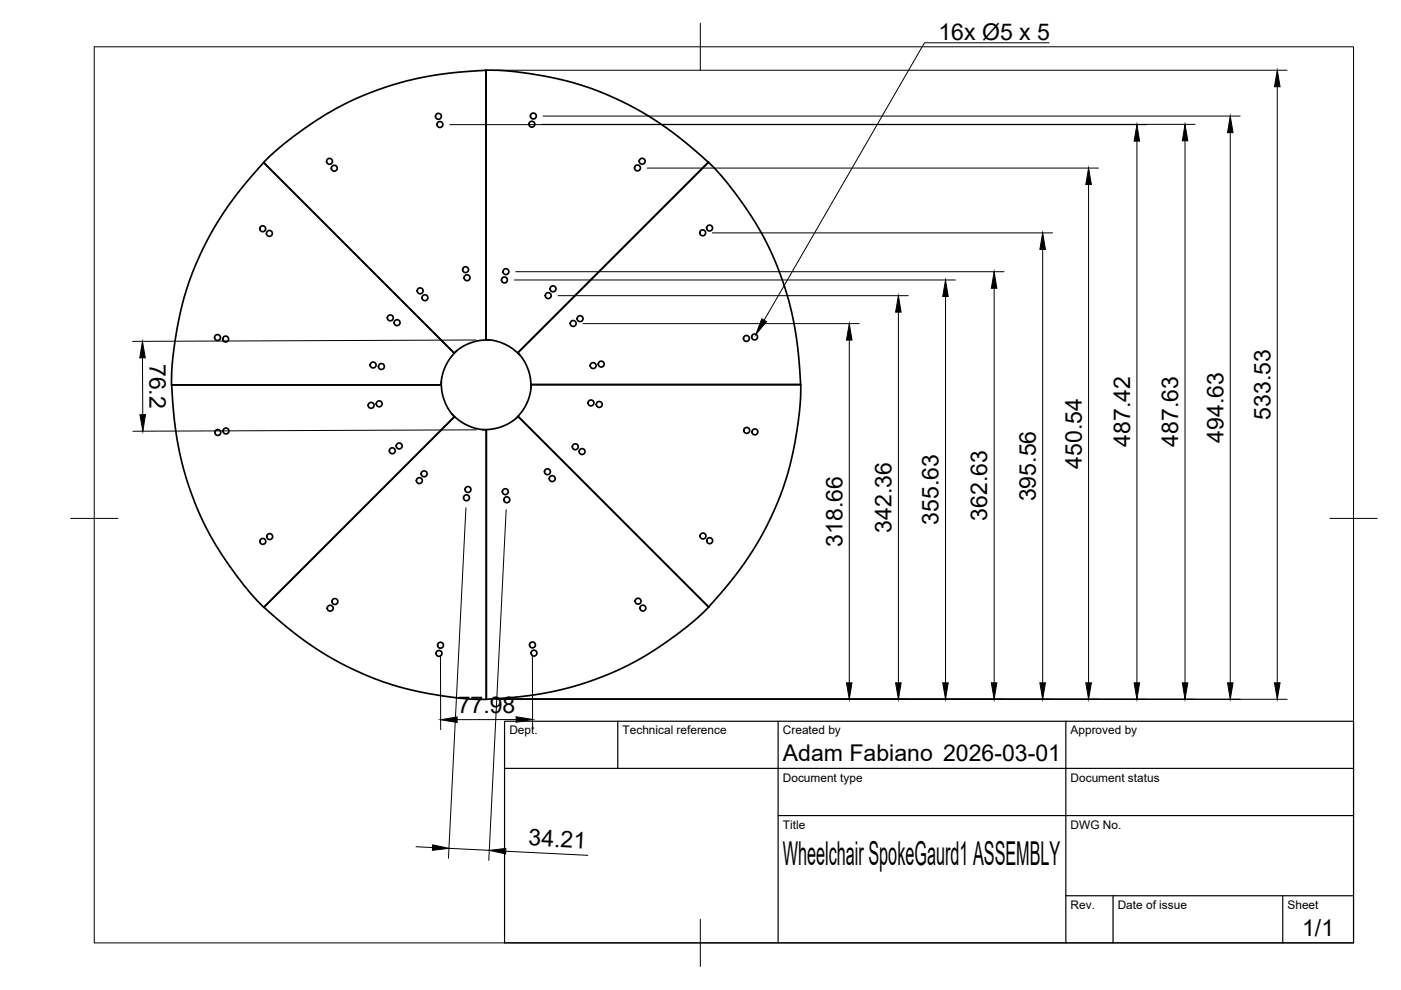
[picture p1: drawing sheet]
<svg xmlns="http://www.w3.org/2000/svg" width="297mm" height="210mm" viewBox="0 0 297 210" stroke-linecap="round" stroke-linejoin="round" font-family="sans-serif">
<!-- layer: Visible -->
<g fill="none" stroke="#000" stroke-width=".36">
<path d="M103 14.9l5.4 .2 7.9 1.2 5.3 1.3 6.4 2.2 6.1 2.8 5.6 3.4 4.8 3.5 5.7 4.9M103 14.9l-7.6 .6-6.2 1-5.9 1.5-6.2 2.2-6 2.9-5.3 3.3-5.4 3.9-4.5 4.1 40.4 40.5 1.6-1.3 2.2-1 1.8-.4 1.9-.1M103 14.9v57.2M96.9 74.4l-1.4 1.5-1.1 1.8-.7 2.2-.2 1.7h-57.1l.2-5.4 1.2-7.8 1.3-5.4 2.2-6.3 2.8-6.1 3.4-5.6 3.5-4.9 4.9-5.6 40.4 40.4M103 72l1.8 .2 2.2 .7 1.7 1.1 1.6 1.4M109.8 74.8l40.4-40.4 4.1 4.5 4 5.4 3.3 5.3 2.8 6 2.3 6.2 1.5 5.9 1 6.2 .5 7.6M109.8 74.8l1.3 1.6 1 2.2 .4 1.8 .1 1.9M93.6 80.9l.1 1.9 .4 1.8 1 2.1 1.3 1.7-40.5 40.4-4.1-4.6-3.9-5.4-3.3-5.3-2.9-5.9-2.2-6.3-1.5-5.8-1-6.3-.6-7.6M95.8 87.8l1.6 1.4 1.8 1 2.2 .7 1.7 .2v57.2l-5.4-.2-7.8-1.2-5.4-1.3-6.3-2.2-6.1-2.9-5.7-3.3-4.8-3.6-5.6-4.9M109.3 88.8l1.4-1.6 1-1.7 .7-2.2 .2-1.8h57.2l-.3 5.4-1.1 7.9-1.3 5.4-2.2 6.3-2.9 6.1-3.4 5.6-3.5 4.8-4.9 5.7M109.8 88.3l40.5 40.4-4.6 4.1-5.4 4-5.3 3.3-5.9 2.9-6.3 2.2-5.8 1.5-6.3 1-7.6 .5M109.9 88.3l-1.7 1.3-2.1 1-1.8 .4-1.9 .1"/>
<circle cx="69.9" cy="34.2" r=".62"/>
<circle cx="70.9" cy="35.7" r=".62"/>
<circle cx="93" cy="24.7" r=".62"/>
<circle cx="93.3" cy="26.4" r=".62"/>
<circle cx="112.8" cy="26.3" r=".62"/>
<circle cx="113.1" cy="24.6" r=".62"/>
<circle cx="135.2" cy="35.6" r=".62"/>
<circle cx="136.2" cy="34.2" r=".62"/>
<circle cx="55.7" cy="48.5" r=".62"/>
<circle cx="57.1" cy="49.5" r=".62"/>
<circle cx="98.7" cy="57.2" r=".62"/>
<circle cx="99" cy="58.9" r=".62"/>
<circle cx="106.9" cy="59.4" r=".62"/>
<circle cx="107.3" cy="57.6" r=".62"/>
<circle cx="149" cy="49.4" r=".62"/>
<circle cx="150.4" cy="48.3" r=".62"/>
<circle cx="46.1" cy="71.6" r=".62"/>
<circle cx="47.8" cy="71.9" r=".62"/>
<circle cx="79.1" cy="77.4" r=".62"/>
<circle cx="80.9" cy="77.7" r=".62"/>
<circle cx="82.8" cy="67.4" r=".62"/>
<circle cx="84.2" cy="68.4" r=".62"/>
<circle cx="89.1" cy="61.7" r=".62"/>
<circle cx="90.1" cy="63.1" r=".62"/>
<circle cx="116.2" cy="62.7" r=".62"/>
<circle cx="117.3" cy="61.2" r=".62"/>
<circle cx="121.5" cy="68.6" r=".62"/>
<circle cx="123" cy="67.6" r=".62"/>
<circle cx="125.8" cy="77.5" r=".62"/>
<circle cx="127.5" cy="77.2" r=".62"/>
<circle cx="158.3" cy="71.8" r=".62"/>
<circle cx="160" cy="71.4" r=".62"/>
<circle cx="46.2" cy="91.7" r=".62"/>
<circle cx="47.9" cy="91.4" r=".62"/>
<circle cx="78.7" cy="85.9" r=".62"/>
<circle cx="80.4" cy="85.6" r=".62"/>
<circle cx="83.2" cy="95.6" r=".62"/>
<circle cx="84.6" cy="94.6" r=".62"/>
<circle cx="122" cy="94.7" r=".62"/>
<circle cx="123.4" cy="95.7" r=".62"/>
<circle cx="125.3" cy="85.4" r=".62"/>
<circle cx="127.1" cy="85.7" r=".62"/>
<circle cx="158.3" cy="91.3" r=".62"/>
<circle cx="160.1" cy="91.6" r=".62"/>
<circle cx="55.7" cy="114.8" r=".62"/>
<circle cx="57.2" cy="113.8" r=".62"/>
<circle cx="88.9" cy="101.9" r=".62"/>
<circle cx="89.9" cy="100.5" r=".62"/>
<circle cx="98.9" cy="105.5" r=".62"/>
<circle cx="99.2" cy="103.8" r=".62"/>
<circle cx="107.1" cy="104.2" r=".62"/>
<circle cx="107.5" cy="106" r=".62"/>
<circle cx="116.1" cy="100" r=".62"/>
<circle cx="117.1" cy="101.5" r=".62"/>
<circle cx="149" cy="113.6" r=".62"/>
<circle cx="150.5" cy="114.6" r=".62"/>
<circle cx="70" cy="129" r=".62"/>
<circle cx="71" cy="127.5" r=".62"/>
<circle cx="93.1" cy="138.5" r=".62"/>
<circle cx="93.4" cy="136.8" r=".62"/>
<circle cx="112.9" cy="136.7" r=".62"/>
<circle cx="113.2" cy="138.5" r=".62"/>
<circle cx="135.3" cy="127.5" r=".62"/>
<circle cx="136.3" cy="128.9" r=".62"/>
</g>
<!-- layer: BORDER -->
<path d="M20 9.9h267v190h-267zM148.5 4.9v10M15 109.9h10M282 109.9h10M148.5 194.9v10" fill="none" stroke="#000" stroke-width=".21"/>
<!-- layer: TITLEBLOCK -->
<path d="M107 152.9h180v47h-180zM131 152.9v10M165 152.9v47M226 152.9v47M107 162.9h180M165 172.9h122M226 189.9h61M236 189.9v10M272 189.9v10" fill="none" stroke="#000" stroke-width=".25"/>
<!-- layer: FD_Dimensions -->
<g fill="none" stroke="#000" stroke-width=".21">
<path d="M105.1 14.9h167.8M270.8 18.4v126.4M95.4 26.4h147.7M114.9 26.4h138.5M115.1 24.6h147.9M137.2 35.6h95.7M230.8 39.1v105.7M241 29.9v114.9M251.2 29.9v114.9M260.8 28.1v116.7M109 59.4h93.6M109.3 57.6h103.6"/>
<path d="M151 49.4h72.2M221.1 52.9v91.9M30.2 75.9l.1 12M100.9 72.1l-72.8 .3M118.3 62.7h74.3M123.6 68.6h58.6M180.1 72.1v72.7M190.5 66.2v78.6M200.5 62.9v81.9M210.8 61.1v83.7M101 91.1l-72.8 .3M98.8 107.6l-3.7 74.4"/>
<path d="M107.3 108.1l-3.7 74.3M93.4 138.9v15.8M112.9 138.8v15.9M105.2 148.3h167.7M109.4 152.6h-12.5M88.2 179.5l3.5 .2M95.2 179.9l8.5 .4M107.2 180.5l17.4 .8"/>
</g>
<g fill="#000" stroke="#000" stroke-width=".21">
<path d="M270.8 14.9l.6 3.5h-1.2zM230.8 35.6l.6 3.5h-1.2zM241 26.4l.6 3.5h-1.1zM251.2 26.4l.6 3.5h-1.1zM260.8 24.6l.6 3.5h-1.1zM221.1 49.4l.6 3.5h-1.2zM30.2 72.4l.6 3.5h-1.2zM180.1 68.6l.5 3.5h-1.1zM190.5 62.7l.6 3.5h-1.2zM200.5 59.4l.5 3.5h-1.1zM210.8 57.6l.5 3.5h-1.1zM29.7 87.9h1.1l-.5 3.5z"/>
<path d="M93.4 152.6l3.5-.6v1.2zM109.4 152l3.5 .5-3.5 .6zM179.5 144.8h1.1l-.5 3.5zM189.9 144.8h1.2l-.6 3.5zM199.9 144.8h1.1l-.5 3.5zM210.2 144.8h1.1l-.5 3.5zM220.5 144.8h1.2l-.6 3.5zM230.2 144.8h1.2l-.6 3.5zM240.5 144.8h1.1l-.6 3.5zM250.7 144.8h1.1l-.6 3.5zM260.3 144.8h1.1l-.6 3.5zM270.2 144.8h1.2l-.6 3.5z"/>
<path d="M91.7 179.1l3.5 .8-3.5 .4zM103.7 180.3l3.6-.4-.1 1.2z"/>
</g>
<!-- layer: Hole Notes -->
<path d="M161.5 67.6l1 .6-2.2 2.7z" fill="#000" stroke="#000" stroke-width=".21"/>
<path d="M222.4 9.1h-26.4l-34 58.8" fill="none" stroke="#000" stroke-width=".21"/>
<text font-size="7" x="166" y="183.4">Wheelchair SpokeGaurd1 ASSEMBLY</text>
<g font-size="4.9">
<text x="199" y="8.4">16x Ø5 x 5</text>
<text x="31.7" y="77.1" transform="rotate(90 31.7 77.1)">76.2</text>
<text x="269.3" y="89" transform="rotate(-90 269.3 89)">533.53</text>
<text x="239.6" y="94.7" transform="rotate(-90 239.6 94.7)">487.42</text>
<text x="249.8" y="94.7" transform="rotate(-90 249.8 94.7)">487.63</text>
<text x="259.4" y="93.8" transform="rotate(-90 259.4 93.8)">494.63</text>
<text x="229.3" y="99.3" transform="rotate(-90 229.3 99.3)">450.54</text>
<text x="219.6" y="106.3" transform="rotate(-90 219.6 106.3)">395.56</text>
<text x="189" y="112.9" transform="rotate(-90 189 112.9)">342.36</text>
<text x="199" y="111.3" transform="rotate(-90 199 111.3)">355.63</text>
<text x="209.3" y="110.4" transform="rotate(-90 209.3 110.4)">362.63</text>
<text x="178.6" y="115.9" transform="rotate(-90 178.6 115.9)">318.66</text>
<text x="97" y="151.1">77.98</text>
<text x="166" y="161.4">Adam Fabiano 2026-03-01</text>
<text x="112" y="179.3" transform="rotate(3 112 179.3)">34.21</text>
<text x="276.1" y="198.6">1/1</text>
</g>
<g font-size="2.5">
<text x="108" y="155.7">Dept.</text>
<text x="132" y="155.7">Technical reference</text>
<text x="166" y="155.7">Created by</text>
<text x="227" y="155.7">Approved by</text>
<text x="166" y="165.7">Document type</text>
<text x="227" y="165.7">Document status</text>
<text x="166" y="175.7">Title</text>
<text x="227" y="175.7">DWG No.</text>
<text x="227" y="192.7">Rev.</text>
<text x="237" y="192.7">Date of issue</text>
<text x="273" y="192.7">Sheet</text>
</g>
</svg>
